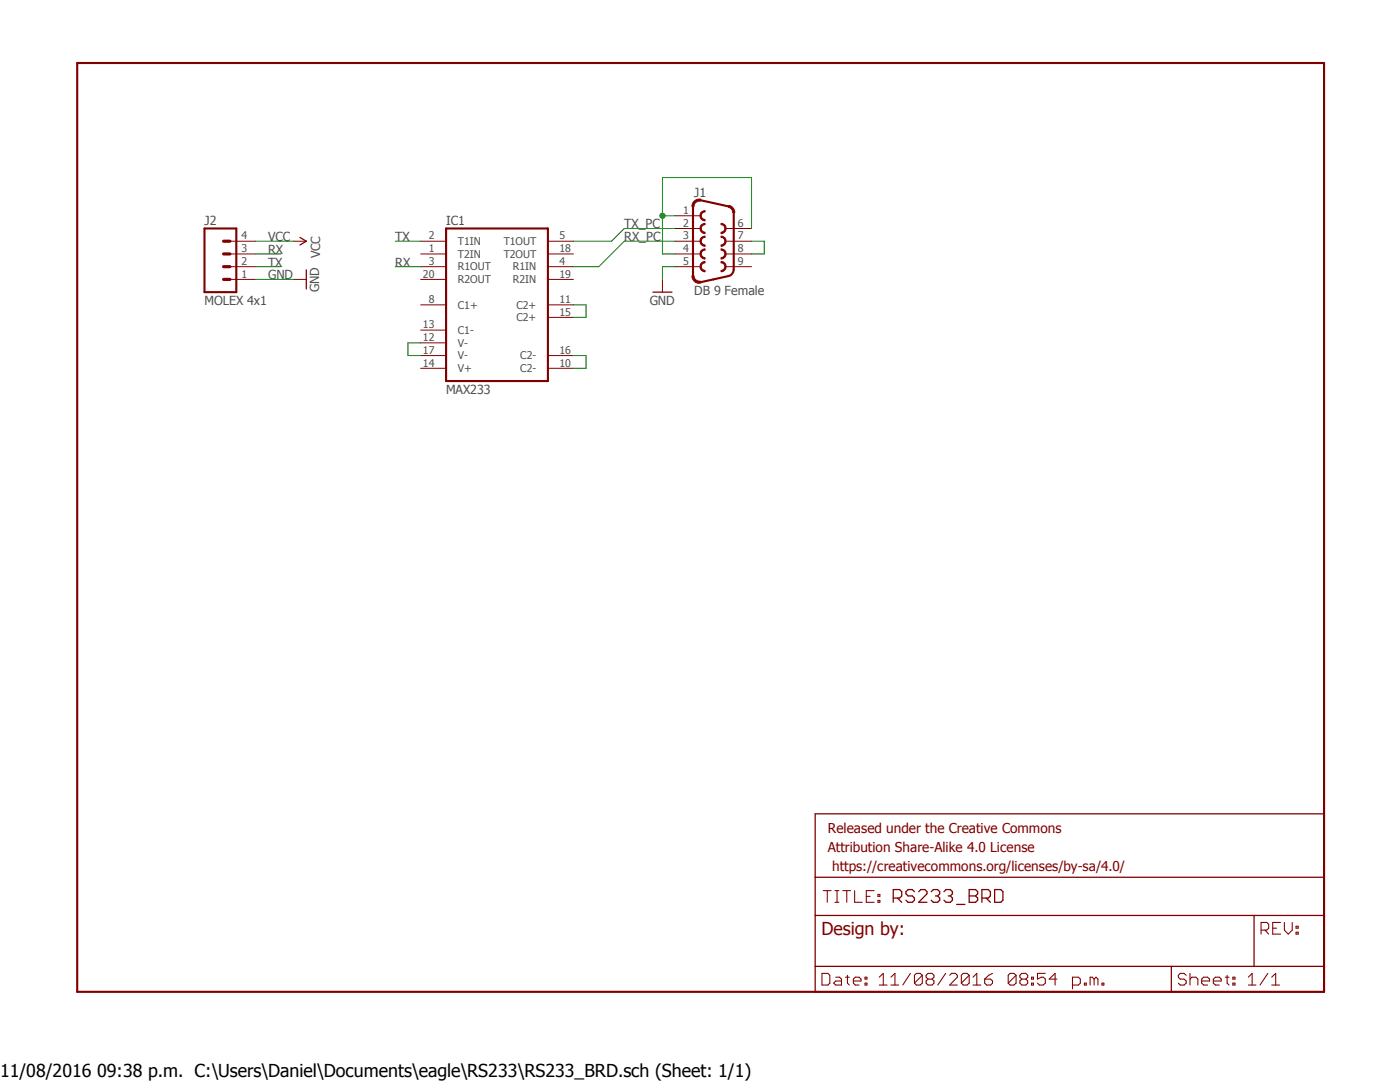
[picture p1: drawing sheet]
<?xml version="1.0" encoding="utf-8"?>
<!DOCTYPE eagle SYSTEM "eagle.dtd">
<!--
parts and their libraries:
SparkFun-Connectors: Licensing: Creative Commons ShareAlike 4.0 International - https://creativecommons.org/licenses/by-sa/4.0
-->
<eagle version="7.6.0">
<drawing>
<settings>
<setting alwaysvectorfont="no"/>
<setting verticaltext="up"/>
</settings>
<grid distance="0.1" unitdist="inch" unit="inch" style="lines" multiple="1" display="no" altdistance="0.01" altunitdist="inch" altunit="inch"/>
<schematic xreflabel="%F%N/%S.%C%R" xrefpart="/%S.%C%R">
<libraries>
<library name="maxim">
<symbols>
<symbol name="MAX233">
<wire x1="-10.16" y1="15.24" x2="10.16" y2="15.24" width="0.4064" layer="94"/>
<wire x1="10.16" y1="-15.24" x2="10.16" y2="15.24" width="0.4064" layer="94"/>
<wire x1="10.16" y1="-15.24" x2="-10.16" y2="-15.24" width="0.4064" layer="94"/>
<wire x1="-10.16" y1="15.24" x2="-10.16" y2="-15.24" width="0.4064" layer="94"/>
<text x="-10.16" y="15.875" size="1.778" layer="95">&gt;NAME</text>
<text x="-10.16" y="-17.78" size="1.778" layer="96">&gt;VALUE</text>
<pin name="V-@2" x="-15.24" y="-10.16" length="middle"/>
<pin name="V-@1" x="-15.24" y="-7.62" length="middle"/>
<pin name="C1-" x="-15.24" y="-5.08" length="middle"/>
<pin name="C1+" x="-15.24" y="0" length="middle"/>
<pin name="T1IN" x="-15.24" y="12.7" length="middle" direction="in"/>
<pin name="T2IN" x="-15.24" y="10.16" length="middle" direction="in"/>
<pin name="R1OUT" x="-15.24" y="7.62" length="middle" direction="out"/>
<pin name="R2OUT" x="-15.24" y="5.08" length="middle" direction="out"/>
<pin name="C2+@2" x="15.24" y="-2.54" length="middle" rot="R180"/>
<pin name="C2+@1" x="15.24" y="0" length="middle" rot="R180"/>
<pin name="T1OUT" x="15.24" y="12.7" length="middle" direction="out" rot="R180"/>
<pin name="T2OUT" x="15.24" y="10.16" length="middle" direction="out" rot="R180"/>
<pin name="R1IN" x="15.24" y="7.62" length="middle" direction="in" rot="R180"/>
<pin name="R2IN" x="15.24" y="5.08" length="middle" direction="in" rot="R180"/>
<pin name="V+" x="-15.24" y="-12.7" length="middle"/>
<pin name="C2-@2" x="15.24" y="-10.16" length="middle" rot="R180"/>
<pin name="C2-@1" x="15.24" y="-12.7" length="middle" rot="R180"/>
</symbol>
<symbol name="PWR2GND">
<text x="1.778" y="2.54" size="1.016" layer="95" rot="R90">VCC</text>
<text x="4.064" y="-5.08" size="1.016" layer="95" rot="R90">GND</text>
<text x="-1.27" y="-0.762" size="1.778" layer="95">&gt;NAME</text>
<pin name="GND@1" x="0" y="-7.62" visible="pad" length="middle" direction="pwr" rot="R90"/>
<pin name="GND@2" x="2.54" y="-7.62" visible="pad" length="middle" direction="pwr" rot="R90"/>
<pin name="VCC" x="0" y="7.62" visible="pad" length="middle" direction="pwr" rot="R270"/>
</symbol>
</symbols>
<devicesets>
<deviceset name="MAX233" prefix="IC">
<gates>
<gate name="G$1" symbol="MAX233" x="0" y="0"/>
<gate name="P" symbol="PWR2GND" x="30.48" y="-2.54" addlevel="request"/>
</gates>
<devices>
<device name="" package="DIL20">
<connects>
<connect gate="G$1" pin="C1+" pad="8"/>
<connect gate="G$1" pin="C1-" pad="13"/>
<connect gate="G$1" pin="C2+@1" pad="11"/>
<connect gate="G$1" pin="C2+@2" pad="15"/>
<connect gate="G$1" pin="C2-@1" pad="10"/>
<connect gate="G$1" pin="C2-@2" pad="16"/>
<connect gate="G$1" pin="R1IN" pad="4"/>
<connect gate="G$1" pin="R1OUT" pad="3"/>
<connect gate="G$1" pin="R2IN" pad="19"/>
<connect gate="G$1" pin="R2OUT" pad="20"/>
<connect gate="G$1" pin="T1IN" pad="2"/>
<connect gate="G$1" pin="T1OUT" pad="5"/>
<connect gate="G$1" pin="T2IN" pad="1"/>
<connect gate="G$1" pin="T2OUT" pad="18"/>
<connect gate="G$1" pin="V+" pad="14"/>
<connect gate="G$1" pin="V-@1" pad="12"/>
<connect gate="G$1" pin="V-@2" pad="17"/>
<connect gate="P" pin="GND@1" pad="6"/>
<connect gate="P" pin="GND@2" pad="9"/>
<connect gate="P" pin="VCC" pad="7"/>
</connects>
<technologies>
<technology name="">
<attribute name="MF" value="" constant="no"/>
<attribute name="MPN" value="MAX233ACPP+G36" constant="no"/>
<attribute name="OC_FARNELL" value="1593332" constant="no"/>
<attribute name="OC_NEWARK" value="89K3459" constant="no"/>
</technology>
</technologies>
</device>
</devices>
</deviceset>
</devicesets>
</library>
<library name="SparkFun-Connectors">
<symbols>
<symbol name="F09G">
<wire x1="-1.651" y1="3.429" x2="-1.651" y2="1.651" width="0.254" layer="94" curve="180" cap="flat"/>
<wire x1="1.524" y1="1.651" x2="1.524" y2="3.429" width="0.254" layer="94" curve="180" cap="flat"/>
<wire x1="-1.651" y1="5.969" x2="-1.651" y2="4.191" width="0.254" layer="94" curve="180" cap="flat"/>
<wire x1="1.524" y1="-3.429" x2="1.524" y2="-1.651" width="0.254" layer="94" curve="180" cap="flat"/>
<wire x1="-1.651" y1="0.889" x2="-1.651" y2="-0.889" width="0.254" layer="94" curve="180" cap="flat"/>
<wire x1="1.524" y1="-0.889" x2="1.524" y2="0.889" width="0.254" layer="94" curve="180" cap="flat"/>
<wire x1="-1.651" y1="-1.651" x2="-1.651" y2="-3.429" width="0.254" layer="94" curve="180" cap="flat"/>
<wire x1="1.524" y1="-5.969" x2="1.524" y2="-4.191" width="0.254" layer="94" curve="180" cap="flat"/>
<wire x1="-1.651" y1="-4.191" x2="-1.651" y2="-5.969" width="0.254" layer="94" curve="180" cap="flat"/>
<wire x1="-4.064" y1="6.9312" x2="-2.5226" y2="8.172" width="0.4064" layer="94" curve="-102.324066" cap="flat"/>
<wire x1="-2.5226" y1="8.1718" x2="0" y2="7.62" width="0.4064" layer="94"/>
<wire x1="0" y1="7.62" x2="3.0654" y2="6.9494" width="0.4064" layer="94"/>
<wire x1="3.0654" y1="6.9495" x2="4.0642" y2="5.7088" width="0.4064" layer="94" curve="-77.655139" cap="flat"/>
<wire x1="4.064" y1="-5.7088" x2="4.064" y2="5.7088" width="0.4064" layer="94"/>
<wire x1="3.0654" y1="-6.9494" x2="4.064" y2="-5.7088" width="0.4064" layer="94" curve="77.657889"/>
<wire x1="-4.064" y1="-6.9312" x2="-4.064" y2="6.9312" width="0.4064" layer="94"/>
<wire x1="-2.5226" y1="-8.1718" x2="0" y2="-7.62" width="0.4064" layer="94"/>
<wire x1="0" y1="-7.62" x2="3.0654" y2="-6.9494" width="0.4064" layer="94"/>
<wire x1="-4.064" y1="-6.9312" x2="-2.5226" y2="-8.1719" width="0.4064" layer="94" curve="102.337599" cap="flat"/>
<text x="-3.81" y="-10.795" size="1.778" layer="96">&gt;VALUE</text>
<text x="-3.81" y="8.89" size="1.778" layer="95">&gt;NAME</text>
<pin name="1" x="-7.62" y="5.08" visible="pad" length="middle" direction="pas"/>
<pin name="6" x="7.62" y="2.54" visible="pad" length="middle" direction="pas" rot="R180"/>
<pin name="2" x="-7.62" y="2.54" visible="pad" length="middle" direction="pas"/>
<pin name="7" x="7.62" y="0" visible="pad" length="middle" direction="pas" rot="R180"/>
<pin name="3" x="-7.62" y="0" visible="pad" length="middle" direction="pas"/>
<pin name="8" x="7.62" y="-2.54" visible="pad" length="middle" direction="pas" rot="R180"/>
<pin name="4" x="-7.62" y="-2.54" visible="pad" length="middle" direction="pas"/>
<pin name="9" x="7.62" y="-5.08" visible="pad" length="middle" direction="pas" rot="R180"/>
<pin name="5" x="-7.62" y="-5.08" visible="pad" length="middle" direction="pas"/>
</symbol>
<symbol name="M04">
<wire x1="1.27" y1="-5.08" x2="-5.08" y2="-5.08" width="0.4064" layer="94"/>
<wire x1="-1.27" y1="2.54" x2="0" y2="2.54" width="0.6096" layer="94"/>
<wire x1="-1.27" y1="0" x2="0" y2="0" width="0.6096" layer="94"/>
<wire x1="-1.27" y1="-2.54" x2="0" y2="-2.54" width="0.6096" layer="94"/>
<wire x1="-5.08" y1="7.62" x2="-5.08" y2="-5.08" width="0.4064" layer="94"/>
<wire x1="1.27" y1="-5.08" x2="1.27" y2="7.62" width="0.4064" layer="94"/>
<wire x1="-5.08" y1="7.62" x2="1.27" y2="7.62" width="0.4064" layer="94"/>
<wire x1="-1.27" y1="5.08" x2="0" y2="5.08" width="0.6096" layer="94"/>
<text x="-5.08" y="-7.62" size="1.778" layer="96">&gt;VALUE</text>
<text x="-5.08" y="8.382" size="1.778" layer="95">&gt;NAME</text>
<pin name="1" x="5.08" y="-2.54" visible="pad" length="middle" direction="pas" swaplevel="1" rot="R180"/>
<pin name="2" x="5.08" y="0" visible="pad" length="middle" direction="pas" swaplevel="1" rot="R180"/>
<pin name="3" x="5.08" y="2.54" visible="pad" length="middle" direction="pas" swaplevel="1" rot="R180"/>
<pin name="4" x="5.08" y="5.08" visible="pad" length="middle" direction="pas" swaplevel="1" rot="R180"/>
</symbol>
</symbols>
<devicesets>
<deviceset name="DB9" prefix="J" uservalue="yes">
<gates>
<gate name="G$1" symbol="F09G" x="0" y="0"/>
</gates>
<devices>
<device name="FEMALE" package="DB9">
<connects>
<connect gate="G$1" pin="1" pad="1"/>
<connect gate="G$1" pin="2" pad="2"/>
<connect gate="G$1" pin="3" pad="3"/>
<connect gate="G$1" pin="4" pad="4"/>
<connect gate="G$1" pin="5" pad="5"/>
<connect gate="G$1" pin="6" pad="6"/>
<connect gate="G$1" pin="7" pad="7"/>
<connect gate="G$1" pin="8" pad="8"/>
<connect gate="G$1" pin="9" pad="9"/>
</connects>
<technologies>
<technology name="">
<attribute name="PROD_ID" value="CONN-08194" constant="no"/>
</technology>
</technologies>
</device>
<device name="MALE" package="DB9_MALE">
<connects>
<connect gate="G$1" pin="1" pad="1"/>
<connect gate="G$1" pin="2" pad="2"/>
<connect gate="G$1" pin="3" pad="3"/>
<connect gate="G$1" pin="4" pad="4"/>
<connect gate="G$1" pin="5" pad="5"/>
<connect gate="G$1" pin="6" pad="6"/>
<connect gate="G$1" pin="7" pad="7"/>
<connect gate="G$1" pin="8" pad="8"/>
<connect gate="G$1" pin="9" pad="9"/>
</connects>
<technologies>
<technology name="">
<attribute name="PROD_ID" value="CONN-09904" constant="no"/>
</technology>
</technologies>
</device>
</devices>
</deviceset>
<deviceset name="M04" prefix="J" uservalue="yes">
<gates>
<gate name="G$1" symbol="M04" x="-2.54" y="0"/>
</gates>
<devices>
<device name="PTH" package="1X04">
<connects>
<connect gate="G$1" pin="1" pad="1"/>
<connect gate="G$1" pin="2" pad="2"/>
<connect gate="G$1" pin="3" pad="3"/>
<connect gate="G$1" pin="4" pad="4"/>
</connects>
<technologies>
<technology name="">
<attribute name="PROD_ID" value="CONN-09696" constant="no"/>
</technology>
</technologies>
</device>
<device name="POLAR" package="MOLEX-1X4">
<connects>
<connect gate="G$1" pin="1" pad="1"/>
<connect gate="G$1" pin="2" pad="2"/>
<connect gate="G$1" pin="3" pad="3"/>
<connect gate="G$1" pin="4" pad="4"/>
</connects>
<technologies>
<technology name=""/>
</technologies>
</device>
<device name="SCREW" package="SCREWTERMINAL-3.5MM-4">
<connects>
<connect gate="G$1" pin="1" pad="1"/>
<connect gate="G$1" pin="2" pad="2"/>
<connect gate="G$1" pin="3" pad="3"/>
<connect gate="G$1" pin="4" pad="4"/>
</connects>
<technologies>
<technology name="">
<attribute name="PROD_ID" value="Combine 2x8399" constant="no"/>
</technology>
</technologies>
</device>
<device name="1.27MM" package="1X04-1.27MM">
<connects>
<connect gate="G$1" pin="1" pad="1"/>
<connect gate="G$1" pin="2" pad="2"/>
<connect gate="G$1" pin="3" pad="3"/>
<connect gate="G$1" pin="4" pad="4"/>
</connects>
<technologies>
<technology name=""/>
</technologies>
</device>
<device name="LOCK" package="1X04_LOCK">
<connects>
<connect gate="G$1" pin="1" pad="1"/>
<connect gate="G$1" pin="2" pad="2"/>
<connect gate="G$1" pin="3" pad="3"/>
<connect gate="G$1" pin="4" pad="4"/>
</connects>
<technologies>
<technology name="">
<attribute name="PROD_ID" value="CONN-09696" constant="no"/>
</technology>
</technologies>
</device>
<device name="LOCK_LONGPADS" package="1X04_LOCK_LONGPADS">
<connects>
<connect gate="G$1" pin="1" pad="1"/>
<connect gate="G$1" pin="2" pad="2"/>
<connect gate="G$1" pin="3" pad="3"/>
<connect gate="G$1" pin="4" pad="4"/>
</connects>
<technologies>
<technology name="">
<attribute name="PROD_ID" value="CONN-09696" constant="no"/>
</technology>
</technologies>
</device>
<device name="POLAR_LOCK" package="MOLEX-1X4_LOCK">
<connects>
<connect gate="G$1" pin="1" pad="1"/>
<connect gate="G$1" pin="2" pad="2"/>
<connect gate="G$1" pin="3" pad="3"/>
<connect gate="G$1" pin="4" pad="4"/>
</connects>
<technologies>
<technology name=""/>
</technologies>
</device>
<device name="SMD" package="1X04-SMD">
<connects>
<connect gate="G$1" pin="1" pad="1"/>
<connect gate="G$1" pin="2" pad="2"/>
<connect gate="G$1" pin="3" pad="3"/>
<connect gate="G$1" pin="4" pad="4"/>
</connects>
<technologies>
<technology name=""/>
</technologies>
</device>
<device name="LONGPADS" package="1X04_LONGPADS">
<connects>
<connect gate="G$1" pin="1" pad="1"/>
<connect gate="G$1" pin="2" pad="2"/>
<connect gate="G$1" pin="3" pad="3"/>
<connect gate="G$1" pin="4" pad="4"/>
</connects>
<technologies>
<technology name="">
<attribute name="PROD_ID" value="CONN-09696" constant="no"/>
</technology>
</technologies>
</device>
<device name="1X04_NO_SILK" package="1X04_NO_SILK">
<connects>
<connect gate="G$1" pin="1" pad="1"/>
<connect gate="G$1" pin="2" pad="2"/>
<connect gate="G$1" pin="3" pad="3"/>
<connect gate="G$1" pin="4" pad="4"/>
</connects>
<technologies>
<technology name="">
<attribute name="PROD_ID" value="CONN-09696" constant="no"/>
</technology>
</technologies>
</device>
<device name="JST-PTH" package="JST-4-PTH">
<connects>
<connect gate="G$1" pin="1" pad="1"/>
<connect gate="G$1" pin="2" pad="2"/>
<connect gate="G$1" pin="3" pad="3"/>
<connect gate="G$1" pin="4" pad="4"/>
</connects>
<technologies>
<technology name="">
<attribute name="SKU" value="PRT-09916" constant="no"/>
</technology>
</technologies>
</device>
<device name="SCREW_LOCK" package="SCREWTERMINAL-3.5MM-4_LOCK">
<connects>
<connect gate="G$1" pin="1" pad="1"/>
<connect gate="G$1" pin="2" pad="2"/>
<connect gate="G$1" pin="3" pad="3"/>
<connect gate="G$1" pin="4" pad="4"/>
</connects>
<technologies>
<technology name=""/>
</technologies>
</device>
<device name="SMD2" package="1X04-1MM-RA">
<connects>
<connect gate="G$1" pin="1" pad="1"/>
<connect gate="G$1" pin="2" pad="2"/>
<connect gate="G$1" pin="3" pad="3"/>
<connect gate="G$1" pin="4" pad="4"/>
</connects>
<technologies>
<technology name=""/>
</technologies>
</device>
<device name="SMD_STRAIGHT_COMBO" package="1X04_SMD_STRAIGHT_COMBO">
<connects>
<connect gate="G$1" pin="1" pad="1"/>
<connect gate="G$1" pin="2" pad="2"/>
<connect gate="G$1" pin="3" pad="3"/>
<connect gate="G$1" pin="4" pad="4"/>
</connects>
<technologies>
<technology name="">
<attribute name="PROD_ID" value="CONN-08511"/>
<attribute name="VALUE" value="1X04_SMD_STRAIGHT_COMBO"/>
</technology>
</technologies>
</device>
<device name="SMD_LONG" package="1X04-SMD_LONG">
<connects>
<connect gate="G$1" pin="1" pad="1"/>
<connect gate="G$1" pin="2" pad="2"/>
<connect gate="G$1" pin="3" pad="3"/>
<connect gate="G$1" pin="4" pad="4"/>
</connects>
<technologies>
<technology name=""/>
</technologies>
</device>
<device name="JST-PTH-VERT" package="JST-4-PTH-VERT">
<connects>
<connect gate="G$1" pin="1" pad="1"/>
<connect gate="G$1" pin="2" pad="2"/>
<connect gate="G$1" pin="3" pad="3"/>
<connect gate="G$1" pin="4" pad="4"/>
</connects>
<technologies>
<technology name="">
<attribute name="PROD_ID" value="CONN-13251"/>
</technology>
</technologies>
</device>
<device name="SMD_RA_FEMALE" package="1X04_SMD_RA_FEMALE">
<connects>
<connect gate="G$1" pin="1" pad="1"/>
<connect gate="G$1" pin="2" pad="2"/>
<connect gate="G$1" pin="3" pad="3"/>
<connect gate="G$1" pin="4" pad="4"/>
</connects>
<technologies>
<technology name=""/>
</technologies>
</device>
<device name="JST" package="1X04-1.5MM_JST">
<connects>
<connect gate="G$1" pin="1" pad="1"/>
<connect gate="G$1" pin="2" pad="2"/>
<connect gate="G$1" pin="3" pad="3"/>
<connect gate="G$1" pin="4" pad="4"/>
</connects>
<technologies>
<technology name="">
<attribute name="PROD_ID" value="CONN-12477"/>
</technology>
</technologies>
</device>
<device name="NO_SILK_ALL_ROUND" package="1X04_NO_SILK_ALL_ROUND">
<connects>
<connect gate="G$1" pin="1" pad="1"/>
<connect gate="G$1" pin="2" pad="2"/>
<connect gate="G$1" pin="3" pad="3"/>
<connect gate="G$1" pin="4" pad="4"/>
</connects>
<technologies>
<technology name="">
<attribute name="PROD_ID" value="CONN-09696" constant="no"/>
</technology>
</technologies>
</device>
</devices>
</deviceset>
</devicesets>
</library>
<library name="SparkFun">
<symbols>
<symbol name="VCC2">
<wire x1="0.762" y1="1.27" x2="0" y2="2.54" width="0.254" layer="94"/>
<wire x1="0" y1="2.54" x2="-0.762" y2="1.27" width="0.254" layer="94"/>
<text x="-1.016" y="3.556" size="1.778" layer="96">&gt;VALUE</text>
<pin name="VCC" x="0" y="0" visible="off" length="short" direction="sup" rot="R90"/>
</symbol>
<symbol name="GND">
<wire x1="-1.905" y1="0" x2="1.905" y2="0" width="0.254" layer="94"/>
<text x="-2.54" y="-2.54" size="1.778" layer="96">&gt;VALUE</text>
<pin name="GND" x="0" y="2.54" visible="off" length="short" direction="sup" rot="R270"/>
</symbol>
</symbols>
<devicesets>
<deviceset name="VCC" prefix="P+">
<gates>
<gate name="1" symbol="VCC2" x="0" y="0"/>
</gates>
<devices>
<device name="">
<technologies>
<technology name=""/>
</technologies>
</device>
</devices>
</deviceset>
<deviceset name="GND" prefix="GND">
<gates>
<gate name="1" symbol="GND" x="0" y="0"/>
</gates>
<devices>
<device name="">
<technologies>
<technology name=""/>
</technologies>
</device>
</devices>
</deviceset>
</devicesets>
</library>
</libraries>
<attributes>
</attributes>
<variantdefs>
</variantdefs>
<classes>
<class number="0" name="default" width="0" drill="0">
</class>
</classes>
<parts>
<part name="IC1" library="maxim" deviceset="MAX233" device=""/>
<part name="J1" library="SparkFun-Connectors" deviceset="DB9" device="FEMALE" value="DB 9 Female"/>
<part name="J2" library="SparkFun-Connectors" deviceset="M04" device="POLAR" value="MOLEX 4x1"/>
<part name="P+1" library="SparkFun" deviceset="VCC" device=""/>
<part name="GND1" library="SparkFun" deviceset="GND" device=""/>
<part name="GND2" library="SparkFun" deviceset="GND" device=""/>
</parts>
<sheets>
<sheet>
<plain>
</plain>
<instances>
<instance part="IC1" gate="G$1" x="-43.18" y="53.34"/>
<instance part="J1" gate="G$1" x="0" y="66.04"/>
<instance part="J2" gate="G$1" x="-96.52" y="60.96"/>
<instance part="P+1" gate="1" x="-83.82" y="66.04" rot="R270"/>
<instance part="GND1" gate="1" x="-81.28" y="58.42" rot="R90"/>
<instance part="GND2" gate="1" x="-10.16" y="55.88"/>
</instances>
<busses>
</busses>
<nets>
<net name="TX" class="0">
<segment>
<pinref part="IC1" gate="G$1" pin="T1IN"/>
<wire x1="-58.42" y1="66.04" x2="-63.5" y2="66.04" width="0.1524" layer="91"/>
<label x="-63.5" y="66.04" size="1.778" layer="95"/>
</segment>
<segment>
<pinref part="J2" gate="G$1" pin="2"/>
<wire x1="-91.44" y1="60.96" x2="-86.36" y2="60.96" width="0.1524" layer="91"/>
<label x="-88.9" y="60.96" size="1.778" layer="95"/>
</segment>
</net>
<net name="RX" class="0">
<segment>
<pinref part="IC1" gate="G$1" pin="R1OUT"/>
<wire x1="-58.42" y1="60.96" x2="-63.5" y2="60.96" width="0.1524" layer="91"/>
<label x="-63.5" y="60.96" size="1.778" layer="95"/>
</segment>
<segment>
<pinref part="J2" gate="G$1" pin="3"/>
<wire x1="-91.44" y1="63.5" x2="-86.36" y2="63.5" width="0.1524" layer="91"/>
<label x="-88.9" y="63.5" size="1.778" layer="95"/>
</segment>
</net>
<net name="GND" class="0">
<segment>
<pinref part="J2" gate="G$1" pin="1"/>
<wire x1="-91.44" y1="58.42" x2="-83.82" y2="58.42" width="0.1524" layer="91"/>
<label x="-88.9" y="58.42" size="1.778" layer="95"/>
<pinref part="GND1" gate="1" pin="GND"/>
</segment>
<segment>
<pinref part="GND2" gate="1" pin="GND"/>
<pinref part="J1" gate="G$1" pin="5"/>
<wire x1="-10.16" y1="58.42" x2="-10.16" y2="60.96" width="0.1524" layer="91"/>
<wire x1="-10.16" y1="60.96" x2="-7.62" y2="60.96" width="0.1524" layer="91"/>
</segment>
</net>
<net name="VCC" class="0">
<segment>
<pinref part="J2" gate="G$1" pin="4"/>
<wire x1="-91.44" y1="66.04" x2="-83.82" y2="66.04" width="0.1524" layer="91"/>
<label x="-88.9" y="66.04" size="1.778" layer="95"/>
<pinref part="P+1" gate="1" pin="VCC"/>
</segment>
</net>
<net name="N$1" class="0">
<segment>
<pinref part="IC1" gate="G$1" pin="C2+@1"/>
<wire x1="-27.94" y1="53.34" x2="-25.4" y2="53.34" width="0.1524" layer="91"/>
<wire x1="-25.4" y1="53.34" x2="-25.4" y2="50.8" width="0.1524" layer="91"/>
<pinref part="IC1" gate="G$1" pin="C2+@2"/>
<wire x1="-25.4" y1="50.8" x2="-27.94" y2="50.8" width="0.1524" layer="91"/>
</segment>
</net>
<net name="N$2" class="0">
<segment>
<pinref part="IC1" gate="G$1" pin="C2-@2"/>
<wire x1="-27.94" y1="43.18" x2="-25.4" y2="43.18" width="0.1524" layer="91"/>
<wire x1="-25.4" y1="43.18" x2="-25.4" y2="40.64" width="0.1524" layer="91"/>
<pinref part="IC1" gate="G$1" pin="C2-@1"/>
<wire x1="-25.4" y1="40.64" x2="-27.94" y2="40.64" width="0.1524" layer="91"/>
</segment>
</net>
<net name="TX_PC" class="0">
<segment>
<pinref part="IC1" gate="G$1" pin="T1OUT"/>
<wire x1="-27.94" y1="66.04" x2="-20.32" y2="66.04" width="0.1524" layer="91"/>
<wire x1="-20.32" y1="66.04" x2="-17.78" y2="68.58" width="0.1524" layer="91"/>
<pinref part="J1" gate="G$1" pin="2"/>
<wire x1="-17.78" y1="68.58" x2="-7.62" y2="68.58" width="0.1524" layer="91"/>
<label x="-17.78" y="68.58" size="1.778" layer="95"/>
</segment>
</net>
<net name="RX_PC" class="0">
<segment>
<pinref part="J1" gate="G$1" pin="3"/>
<wire x1="-17.78" y1="66.04" x2="-7.62" y2="66.04" width="0.1524" layer="91"/>
<label x="-17.78" y="66.04" size="1.778" layer="95"/>
<wire x1="-17.78" y1="66.04" x2="-22.86" y2="60.96" width="0.1524" layer="91"/>
<pinref part="IC1" gate="G$1" pin="R1IN"/>
<wire x1="-22.86" y1="60.96" x2="-27.94" y2="60.96" width="0.1524" layer="91"/>
</segment>
</net>
<net name="N$3" class="0">
<segment>
<pinref part="J1" gate="G$1" pin="8"/>
<wire x1="7.62" y1="63.5" x2="10.16" y2="63.5" width="0.1524" layer="91"/>
<wire x1="10.16" y1="63.5" x2="10.16" y2="66.04" width="0.1524" layer="91"/>
<pinref part="J1" gate="G$1" pin="7"/>
<wire x1="10.16" y1="66.04" x2="7.62" y2="66.04" width="0.1524" layer="91"/>
</segment>
</net>
<net name="N$4" class="0">
<segment>
<pinref part="J1" gate="G$1" pin="1"/>
<wire x1="-7.62" y1="71.12" x2="-10.16" y2="71.12" width="0.1524" layer="91"/>
<pinref part="J1" gate="G$1" pin="4"/>
<wire x1="-10.16" y1="71.12" x2="-10.16" y2="63.5" width="0.1524" layer="91"/>
<wire x1="-10.16" y1="63.5" x2="-7.62" y2="63.5" width="0.1524" layer="91"/>
<pinref part="J1" gate="G$1" pin="6"/>
<wire x1="7.62" y1="68.58" x2="7.62" y2="78.74" width="0.1524" layer="91"/>
<wire x1="7.62" y1="78.74" x2="-10.16" y2="78.74" width="0.1524" layer="91"/>
<wire x1="-10.16" y1="78.74" x2="-10.16" y2="71.12" width="0.1524" layer="91"/>
<junction x="-10.16" y="71.12"/>
</segment>
</net>
<net name="N$5" class="0">
<segment>
<pinref part="IC1" gate="G$1" pin="V-@1"/>
<wire x1="-58.42" y1="45.72" x2="-60.96" y2="45.72" width="0.1524" layer="91"/>
<pinref part="IC1" gate="G$1" pin="V-@2"/>
<wire x1="-60.96" y1="45.72" x2="-60.96" y2="43.18" width="0.1524" layer="91"/>
<wire x1="-60.96" y1="43.18" x2="-58.42" y2="43.18" width="0.1524" layer="91"/>
</segment>
</net>
</nets>
</sheet>
</sheets>
<errors>
<approved hash="202,1,-58.42,63.5,IC1,T2IN,,,,"/>
<approved hash="202,1,-27.94,58.42,IC1,R2IN,,,,"/>
</errors>
</schematic>
</drawing>
</eagle>
